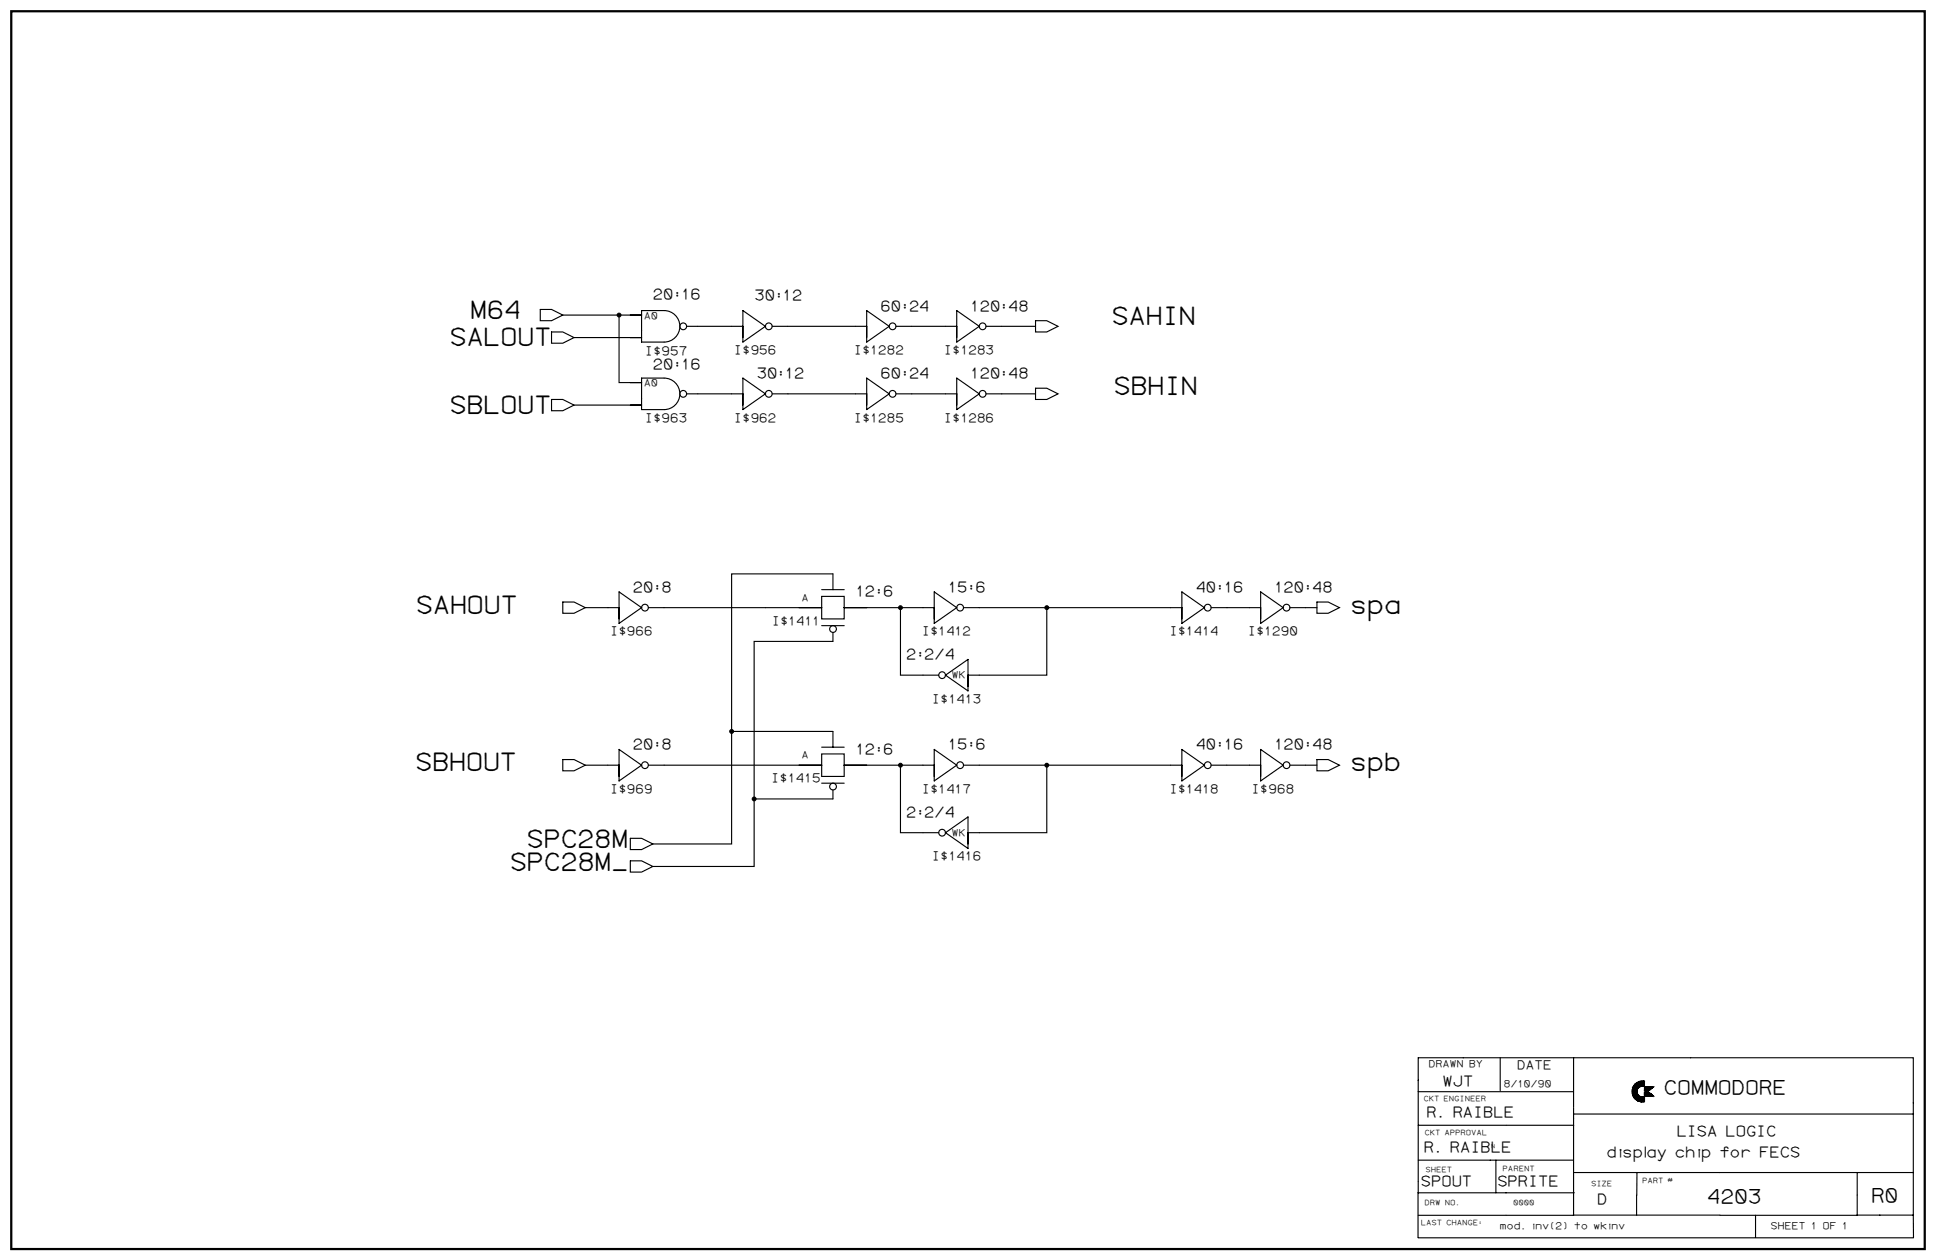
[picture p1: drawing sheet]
<svg xmlns="http://www.w3.org/2000/svg" width="1189mm" height="774mm" viewBox="0 0 1189 774" stroke-linecap="round" stroke-linejoin="round" font-family="sans-serif">
<path d="M7 7h1175v760h-1175z" fill="#fff" stroke="#fff" stroke-width=".61"/>
<path d="M7 7h1175v760h-1175z" fill="none" stroke="#000" stroke-width="1.4"/>
<g fill="none" stroke="#000" stroke-width=".69">
<path d="M332 190h7l7 4-7 3h-7zM346 194h34v41h14M380 194h14M394 191h14a10 10 0 0 1 9 9 10 10 0 0 1-9 10h-14zM456 191l14 9-14 10zM532 191l14 9-14 10zM588 191l13 9-13 10zM636 197h7l7 3-7 4h-7zM339 204h7l7 3-7 4h-7zM353 207h41M422 200h34M474 200h58"/>
<path d="M550 200h38M605 200h31M394 232h14a10 10 0 0 1 9 10 10 10 0 0 1-9 10h-14zM456 232l14 10-14 10zM532 232l14 10-14 10zM588 232l13 10-13 10zM636 238h7l7 4-7 3h-7zM339 245h7l7 4-7 3h-7zM353 249h41M422 242h34M474 242h58M550 242h38"/>
<path d="M605 242h31M346 370h7l6 3-6 4h-7zM359 373h21M380 364l14 9-14 10zM398 373h107M505 373v-7h13v7M505 373v7h13v-7M505 362h13M511 362v-9h-62v96M518 373h56M553 373v42h23M574 364l14 9-14 10z"/>
<path d="M592 373h134M643 373v42h-49M726 364l14 9-14 10zM744 373h30M774 364l14 9-14 10zM792 373h17M809 370h7l7 3-7 4h-7zM505 384h13M511 388v6h-48v138h-62M581 415l13-10v19zM449 449v69h-48M449 449h62v10"/>
<path d="M505 459h13M346 467h7l6 3-6 3h-7zM359 470h21M380 460l14 10-14 10zM398 470h107M505 470v-7h13v7M505 470v7h13v-7M518 470h56M553 470v42h23M574 460l14 10-14 10zM592 470h134M643 470v42h-49"/>
<path d="M726 460l14 10-14 10zM744 470h30M774 460l14 10-14 10zM792 470h17M809 467h7l7 3-7 3h-7zM505 481h13M511 485v6h-48M387 515h7l7 3-7 4h-7zM581 512l13-10v19zM387 529h7l7 3-7 4h-7zM921 650v20M966 650v30"/>
<path d="M1038 650h137v96M1038 650h-167v83h96M871 671h95M1002 670h3v6v-4l1 4h-1h1v-3l-1-2 1 2v3h1l-1-3 2 1h2v3h-2l-1-1v-3v3M1002 669l1 4v-5v6v-7v7l1 1-1-1 1-7-1 3v-3v7v-6v5v-5v5v-5v4l-1-3h1v4M1004 670v5v-8v3v-4v9v-9v9M1004 670l1-4v9M1004 666v9M1005 666v1v-2v2M1005 666v10v-11l-1 10 1-10v11v-6v6l1-4-1 4v-5v5v-4l1 4v-3v3v-3l1 3v-3v3v-2l1 3v-3v3v-3v3l1-3v3l1-3v3v-3l-1 3v-3v3v-3v3l-1-3v2v-2v3l-1-1v-2v2v-2M1005 665v11v-11v10v-9h-1v9l1 1-1-1v-8v-1v1v7l-1-4M1006 672v4v-3v3l1-3v3v-2v3l1-3v3v-3v3v-3l1 3v-3l1 3"/>
<path d="M1006 665l-2 2v1v-2v1v1h-1l1 2h-1h1h-1l1-1-1 1h1h-1h1h-1h1h-1l1 2-1-2 1 1h-1v2l2 2-1-1 1 1v-1v2v-3v2l-2-2M1006 665l-1 4M1006 665v4M1006 668v-3v3l-1-3v4v-4v4v-1v2v-5v5M1006 668v-3v3M1007 668l-1-3v3M1007 668v-3l-1 3M1008 667h.1M1008 675h2M1009 664v3l1-3v3h-1l1-3h-1l1 3h-1l1-3h-1v3v-3v3v-3v3h-2h2h-2l1-3v3l1-3v3v-3v3v-3v3l-1-3v3v-3v3v-3v3v-3v3v-3v3l-1-2v2v-2v3v-3v3M1009 664l1 3v-3h-1v3v-3v3l-1-3v3v-3v3v-3l-1 3v-2v3v-3l-1 3v-3v3l2-1h2M1010 668h5l-3 2h-2z"/>
<path d="M1010 671h2l3 2h-5zM1010 664a6 6 0 0 0-8 6 6 6 0 0 0 8 7v-3a3 3 0 0 1-5-4 3 3 0 0 1 5-3M1010 664l-4 1v4v-1l-1 1 1-4h-1v5v-5v11M1010 664v3M1010 673h5M1010 668v2M1010 671v2M1010 671v2l1-2v2v-2v2l1-2v2M1011 668v2M1012 668v2M1012 671v2M1012 671v2v-2l1 2v-2v2v-1h1v1"/>
<path d="M1012 668v2l3-2h-5M1013 671h-3l3 1h-3h4h-4l4 1h-4h5M1013 668v2h-3M1013 668v1M1013 668v1h-3M1014 668v1h-4M1014 673v-1v1M1014 668h.1M1014 673h1l-1-1v1M1014 668h-4M1015 668h-5M1015 668h.1"/>
<path d="M871 691h95M966 680v67h-95M966 684h209M871 713h95M919 713v20M871 733v27M966 720h209M1005 734v13M1005 720v14M1140 720v27h-84M966 746h90M1078 747v13"/>
<path d="M1140 746h35M1175 746v14M871 760h304"/>
<circle cx="420" cy="200" r="2.1"/>
<circle cx="472" cy="200" r="2.1"/>
<circle cx="548" cy="200" r="2.1"/>
<circle cx="603" cy="200" r="2.1"/>
<circle cx="420" cy="242" r="2.1"/>
<circle cx="472" cy="242" r="2.1"/>
<circle cx="548" cy="242" r="2.1"/>
<circle cx="603" cy="242" r="2.1"/>
<circle cx="396" cy="373" r="2.1"/>
<circle cx="590" cy="373" r="2.1"/>
<circle cx="742" cy="373" r="2.1"/>
<circle cx="790" cy="373" r="2.1"/>
<circle cx="512" cy="386" r="2.1"/>
<circle cx="579" cy="415" r="2.1"/>
<circle cx="396" cy="470" r="2.1"/>
<circle cx="590" cy="470" r="2.1"/>
<circle cx="742" cy="470" r="2.1"/>
<circle cx="790" cy="470" r="2.1"/>
<circle cx="512" cy="483" r="2.1"/>
<circle cx="579" cy="512" r="2.1"/>
</g>
<g fill="#000" stroke="#000" stroke-width=".69">
<circle cx="380" cy="194" r="1.2"/>
<circle cx="553" cy="373" r="1.2"/>
<circle cx="643" cy="373" r="1.2"/>
<circle cx="449" cy="449" r="1.2"/>
<circle cx="553" cy="470" r="1.2"/>
<circle cx="643" cy="470" r="1.2"/>
<circle cx="463" cy="491" r="1.2"/>
</g>
<g font-size="15.4">
<text x="288" y="195">M64</text>
<text x="682" y="199">SAHIN</text>
<text x="276" y="212">SALOUT</text>
<text x="684" y="242">SBHIN</text>
<text x="276" y="254">SBLOUT</text>
<text x="255" y="377">SAHOUT</text>
<text x="829" y="376">spa</text>
<text x="255" y="473">SBHOUT</text>
<text x="829" y="473">spb</text>
<text x="323" y="520">SPC28M</text>
<text x="313" y="534">SPC28M_</text>
</g>
<g font-size="12.3">
<text x="1021" y="672">COMMODORE</text>
<text x="1048" y="739">4203</text>
<text x="1149" y="738">R0</text>
</g>
<g font-size="9.2">
<text x="401" y="183">20:16</text>
<text x="463" y="184">30:12</text>
<text x="541" y="191">60:24</text>
<text x="596" y="191">120:48</text>
<text x="401" y="226">20:16</text>
<text x="464" y="232">30:12</text>
<text x="541" y="232">60:24</text>
<text x="596" y="232">120:48</text>
<text x="388" y="364">20:8</text>
<text x="582" y="364">15:6</text>
<text x="734" y="364">40:16</text>
<text x="782" y="364">120:48</text>
<text x="525" y="366">12:6</text>
<text x="556" y="405">2:2/4</text>
<text x="388" y="460">20:8</text>
<text x="582" y="460">15:6</text>
<text x="734" y="460">40:16</text>
<text x="782" y="460">120:48</text>
<text x="525" y="463">12:6</text>
<text x="556" y="502">2:2/4</text>
<text x="886" y="667">WJT</text>
<text x="876" y="686">R. RAIBLE</text>
<text x="1029" y="698">LISA LOGIC</text>
<text x="874" y="708">R. RAIBLE</text>
<text x="986" y="711">display chip for FECS</text>
<text x="872" y="729">SPOUT</text>
<text x="919" y="729">SPRITE</text>
<text x="981" y="740">D</text>
</g>
<g font-size="7.7">
<text x="396" y="218">I$957</text>
<text x="450" y="217">I$956</text>
<text x="524" y="217">I$1282</text>
<text x="579" y="217">I$1283</text>
<text x="396" y="260">I$963</text>
<text x="450" y="259">I$962</text>
<text x="524" y="259">I$1285</text>
<text x="579" y="259">I$1286</text>
<text x="474" y="384">I$1411</text>
<text x="374" y="390">I$966</text>
<text x="566" y="390">I$1412</text>
<text x="718" y="390">I$1414</text>
<text x="766" y="390">I$1290</text>
<text x="572" y="432">I$1413</text>
<text x="473" y="480">I$1415</text>
<text x="374" y="487">I$969</text>
<text x="566" y="487">I$1417</text>
<text x="718" y="487">I$1418</text>
<text x="768" y="487">I$968</text>
<text x="572" y="529">I$1416</text>
<text x="932" y="657">DATE</text>
</g>
<g font-size="6.1">
<text x="395" y="196">A0</text>
<text x="395" y="237">A0</text>
<text x="492" y="369">A</text>
<text x="584" y="417">WK</text>
<text x="492" y="466">A</text>
<text x="584" y="513">WK</text>
<text x="877" y="655">DRAWN BY</text>
<text x="923" y="668">8/10/90</text>
<text x="921" y="755">mod. inv(2) to wkinv</text>
<text x="1087" y="755">SHEET 1 OF 1</text>
</g>
<g font-size="4.6">
<text x="874" y="676">CKT ENGINEER</text>
<text x="875" y="697">CKT APPROVAL</text>
<text x="875" y="720">SHEET</text>
<text x="923" y="720">PARENT</text>
<text x="977" y="728">SIZE</text>
<text x="1008" y="726">PART #</text>
<text x="875" y="740">DRW NO.</text>
<text x="929" y="740">0000</text>
<text x="872" y="753">LAST CHANGE:</text>
</g>
<text font-size="3.5" x="916" y="705">N</text>
</svg>
